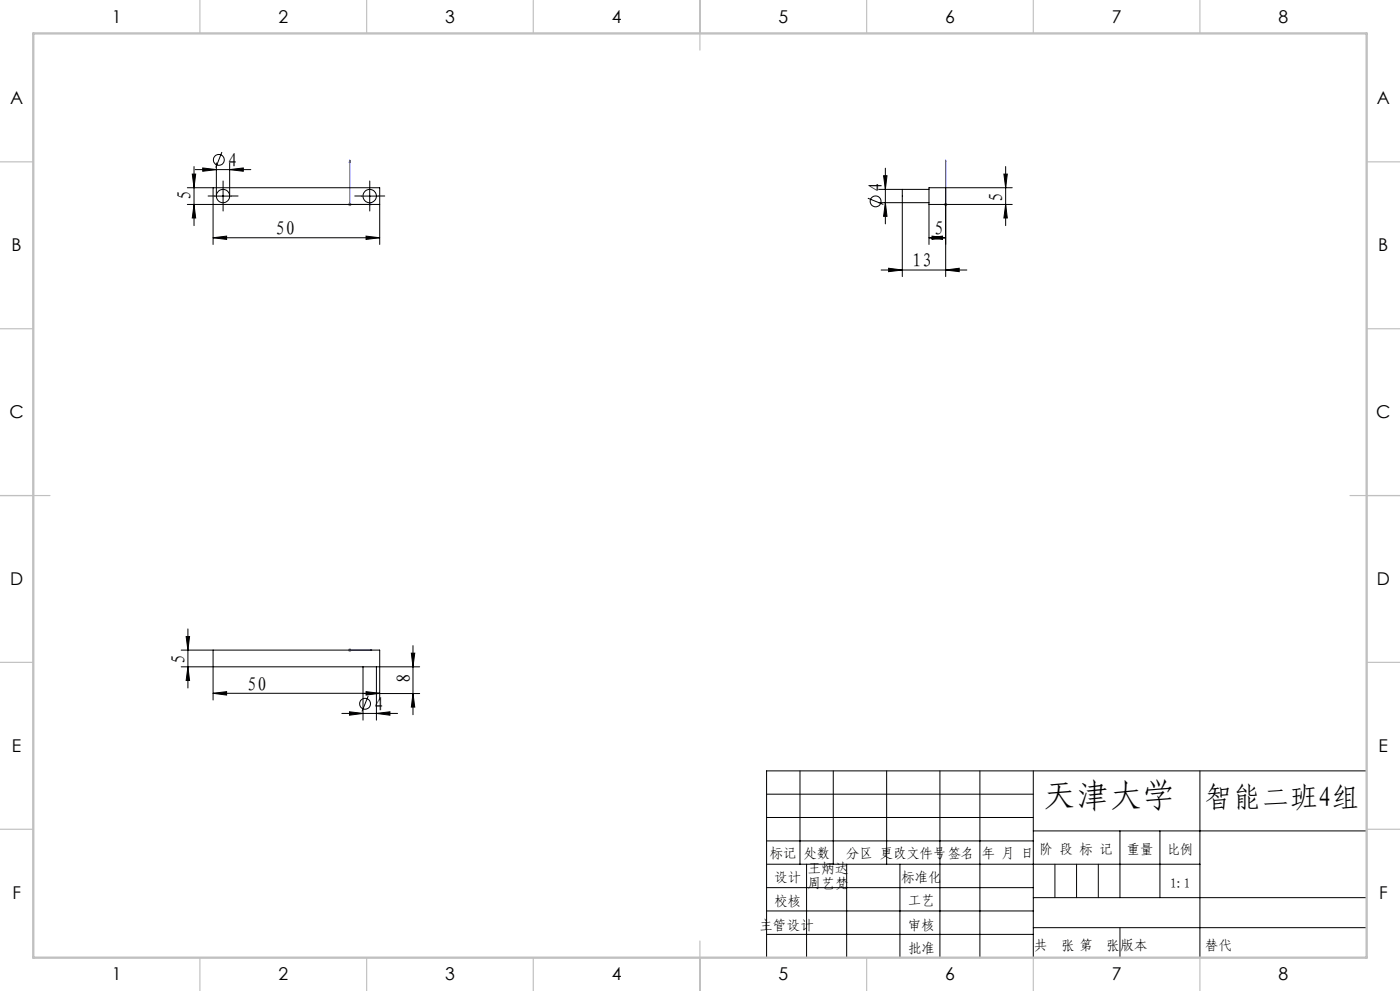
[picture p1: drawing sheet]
<svg xmlns="http://www.w3.org/2000/svg" width="420mm" height="297mm" viewBox="0 0 420 297" stroke-linecap="round" stroke-linejoin="round" font-family="sans-serif">
<g fill="none" stroke="#000" stroke-width=".3">
<path d="M56.2 56.3h7.7M57.7 52.2h1l-.5 4.1zM58.2 49.9v17.7M58.6 50.8h16.6M60.8 50.3l4.1 .5-4.1 .5zM64.4 58.8h5M64.9 48.8v10M66.6 45.6l-1.9 4.6M66.9 56.3v5M68.9 50.8l4.1-.5v1zM68.9 48.8v10M108.4 58.8h5"/>
<path d="M110.9 56.3v5M260.3 59.4l4.7 1.9M263.6 56.8h7.1M265.1 52.7h1l-.5 4.1zM265.6 50.4v16.7M283.7 56.3h20M301.2 52.2h1l-.5 4.1zM301.7 49.9v17.7M56.2 61.3h7.7v12M58.2 61.3l.5 4h-1zM63.9 71.3l4.1-.5v1zM63.9 71.3h50"/>
<path d="M109.8 70.8l4.1 .5-4.1 .5zM113.9 61.3v12M263.6 60.7h7.1v22.2M265.6 60.7l.5 4.1h-1zM278.7 71.3l4.1-.5v1zM278.7 71.3h5M278.7 61.3v12M279.6 70.8l4.1 .5-4.1 .5zM301.7 61.3l.5 4h-1zM303.7 61.3h-20v21.6M264.3 80.9h25.8M266.6 80.4l4.1 .5-4.1 .5z"/>
<path d="M283.7 80.9l4.1-.5v1zM54.4 199.8h9.5v10M54.4 194.8h9.5M55.8 190.8h1.1l-.5 4zM56.4 188.5v17.7M56.4 199.8l.5 4.1h-1.1zM123.4 195.8h1l-.5 4zM123.9 193.5v20.7M125.9 199.8h-12v10M63.9 207.8l4.1-.5v1zM63.9 207.8h50M102.6 213.8h16.7"/>
<path d="M104.8 213.3l4.1 .5-4.1 .5zM108.9 207.9v7.9M109.8 207.3l4.1 .5-4.1 .5zM110.5 208.6l-1.9 4.7M112.9 213.8l4.1-.5v1zM123.9 207.9l.5 4h-1zM125.9 207.9h-13v7.9M230 238h80M240 231v28M250 231v28M266 231v28M282 231v56"/>
<path d="M294 231v56M310 231v56M360 231v56M410 231h-180v56M230 245h80M230 252h80M230 259h130M242 259v28M254 259v28M270 259v28M310 249h100M336 249v20"/>
<path d="M348 249v20M230 266h80M230 273h80M310 269h100M310 278h100M230 280h80"/>
<circle cx="65.6" cy="47.9" r="1.63"/>
<circle cx="262.7" cy="60.3" r="1.62"/>
<circle cx="109.5" cy="210.9" r="1.64"/>
</g>
<path d="M105 48l.1 .6h-.3zM105 48v13.3h6.6M283.7 48v.6v-.6M283.7 48v13.3M110.9 61.1l.7 .2-.7 .1zM283.7 61.1v.3zM283.7 61.3h.1M104.8 194.8h.3zM105 194.8h.1M105 194.8h6.6M111.6 194.8h-.7h.7" fill="none" stroke="#00f" stroke-width=".3"/>
<path d="M104.5 61.3h.9M104.6 60.9l.7 .7M105 60.7v1.1M105.3 60.9l-.7 .7M283.2 61.3h1M283.4 60.9l.7 .7M283.7 60.7v1.1M284.1 60.9l-.7 .7M104.5 194.8h.9M104.6 194.5l.7 .7M105 194.3v1M105.3 194.5l-.7 .7" fill="none" stroke="#808080" stroke-width=".3"/>
<path d="M64.4 58.7h-2M66.9 56.2v-2M69.4 58.7h2M108.4 58.7h-2M110.9 56.2v-2M113.4 58.7h2M66.9 61.2v2M110.9 61.2v2" fill="none" stroke="#000" stroke-width=".3" stroke-dasharray="30.5 1.3 1.3 1.3"/>
<path d="M316.5 259v10M323 259v10M329.5 259v10M336 278v9" fill="none" stroke="#0a0605" stroke-width=".3"/>
<g fill="none" stroke="#c0c0c0" stroke-width=".35">
<path d="M60 0v10M110 0v10M160 0v10M210 0v15M260 0v10M310 0v10M360 0v10M0 48.5h10M410 48.5h10M0 98.5h10M410 98.5h10M0 148.5h15"/>
<path d="M405 148.5h15M0 198.5h10M410 198.5h10M0 248.5h10M410 248.5h10M60 287v10M110 287v10M160 287v10M210 282v15M260 287v10M310 287v10M360 287v10"/>
</g>
<path d="M10 10h400v277h-400z" fill="none" stroke="#c0c0c0" stroke-width=".7"/>
<g fill="#00f">
<path d="M110.9 194.8h.7zM104.8 194.8h.3z"/>
<path d="M110.9 61.1l.7 .2-.7 .1zM105 48l.1 .6h-.3z"/>
<path d="M283.7 61.1v.3zM283.7 48v.6z"/>
</g>
<g fill="#000">
<path d="M57.7 52.2h1l-.5 4.1zM58.2 61.3l.5 4h-1zM265.1 52.7h1l-.5 4.1zM265.6 60.7l.5 4.1h-1z"/>
<path d="M63.9 71.3l4.1-.5v1zM109.8 70.8l4.1 .5-4.1 .5zM60.8 50.3l4.1 .5-4.1 .5zM68.9 50.8l4.1-.5v1zM278.7 71.3l4.1-.5v1zM279.6 70.8l4.1 .5-4.1 .5z"/>
<path d="M266.6 80.4l4.1 .5-4.1 .5zM283.7 80.9l4.1-.5v1z"/>
<path d="M56.4 199.8l.5 4.1h-1.1zM55.8 190.8h1.1l-.5 4zM123.9 207.9l.5 4h-1zM123.4 195.8h1l-.5 4zM301.7 61.3l.5 4h-1zM301.2 52.2h1l-.5 4.1z"/>
<path d="M112.9 213.8l4.1-.5v1zM104.8 213.3l4.1 .5-4.1 .5zM109.8 207.3l4.1 .5-4.1 .5zM63.9 207.8l4.1-.5v1z"/>
</g>
<g fill="none" stroke="#000" stroke-width=".3">
<path d="M63.9 56.3h50v5h-50zM278.7 56.8h-8v3.9h8M278.7 56.3h5v5h-5zM63.9 194.8h50v5h-50zM108.9 199.8v8.1h4v-8.1"/>
<circle cx="66.9" cy="58.8" r="2"/>
<circle cx="110.9" cy="58.8" r="2.02"/>
</g>
<text font-size="9.9" x="313.1" y="242">天津大学</text>
<text font-size="8.5" x="361.5" y="242">智能二班4组</text>
<g font-size="5.8">
<text x="68.4" y="50">4</text>
<text x="264.8" y="57.6" transform="rotate(-90 264.8 57.6)">4</text>
<text x="57.4" y="60" transform="rotate(-90 57.4 60)">5</text>
<text x="300.9" y="60.4" transform="rotate(-90 300.9 60.4)">5</text>
<text x="82.7" y="70.4">50</text>
<text x="280.2" y="70.4">5</text>
<text x="273.7" y="80.1">13</text>
<text x="55.6" y="199" transform="rotate(-90 55.6 199)">5</text>
<text x="74.1" y="207">50</text>
<text x="123.1" y="204.8" transform="rotate(-90 123.1 204.8)">8</text>
<text x="112.2" y="213">4</text>
</g>
<g font-size="5.3">
<text x="33.5" y="6.8">1</text>
<text x="83.5" y="6.8">2</text>
<text x="133.5" y="6.8">3</text>
<text x="183.5" y="6.8">4</text>
<text x="233.5" y="6.8">5</text>
<text x="283.5" y="6.8">6</text>
<text x="333.5" y="6.8">7</text>
<text x="383.5" y="6.8">8</text>
<text x="3" y="31.1">A</text>
<text x="413" y="31.1">A</text>
<text x="3.5" y="75.3">B</text>
<text x="413.5" y="75.3">B</text>
<text x="2.8" y="125.3">C</text>
<text x="412.8" y="125.3">C</text>
<text x="3" y="175.3">D</text>
<text x="413" y="175.3">D</text>
<text x="3.6" y="225.3">E</text>
<text x="413.6" y="225.3">E</text>
<text x="3.7" y="269.6">F</text>
<text x="413.7" y="269.6">F</text>
<text x="33.5" y="293.8">1</text>
<text x="83.5" y="293.8">2</text>
<text x="133.5" y="293.8">3</text>
<text x="183.5" y="293.8">4</text>
<text x="233.5" y="293.8">5</text>
<text x="283.5" y="293.8">6</text>
<text x="333.5" y="293.8">7</text>
<text x="383.5" y="293.8">8</text>
</g>
<g font-size="4.1">
<text x="230.9" y="257.2">标记</text>
<text x="241.1" y="257.2">处数</text>
<text x="253.9" y="257.2">分区 更改文件号签名</text>
<text x="294.5" y="257.2">年 月 日</text>
<text x="311.8" y="255.9">阶 段 标 记</text>
<text x="338" y="255.9">重量</text>
<text x="350.2" y="255.9">比例</text>
<text x="242.4" y="261.6">王炳达</text>
<text x="232.3" y="264.2">设计</text>
<text x="242.4" y="266.1">周艺梵</text>
<text x="270.4" y="264.2">标准化</text>
<text x="351.1" y="266">1:1</text>
<text x="232.3" y="271.4">校核</text>
<text x="272.4" y="271.3">工艺</text>
<text x="227.9" y="278.6">主管设计</text>
<text x="272.4" y="278.6">审核</text>
<text x="272.4" y="285.5">批准</text>
<text x="310.3" y="284.7">共</text>
<text x="318.3" y="284.7">张 第</text>
<text x="331.8" y="284.7">张</text>
<text x="336.1" y="284.7">版本</text>
</g>
<text font-size="4.1" fill="#0a0605" x="361.6" y="284.7">替代</text>
</svg>
